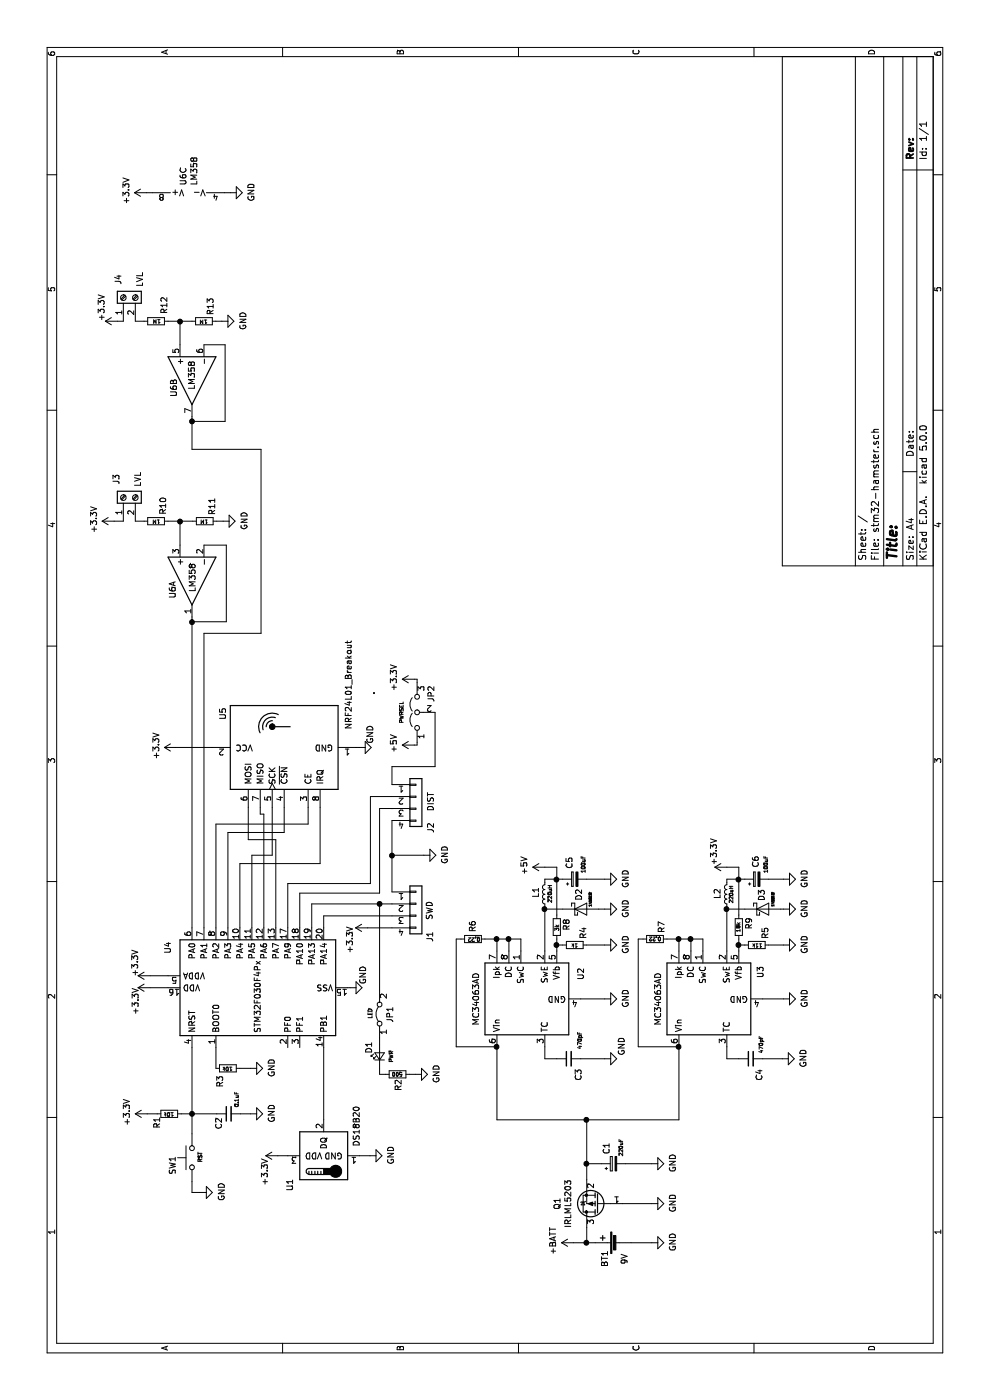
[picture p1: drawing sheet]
EESchema Schematic File Version 4
LIBS:stm32-hamster-cache
EELAYER 26 0
EELAYER END
$Descr A4 11693 8268
encoding utf-8
Sheet 1 1
Title ""
Date ""
Rev ""
Comp ""
Comment1 ""
Comment2 ""
Comment3 ""
Comment4 ""
$EndDescr
$Comp
L MCU_ST_STM32F0:STM32F030F4Px U4
U 1 1
P 3445 2105
F 0 "U4" H 3780 2810 50  0000 C CNN
F 1 "STM32F030F4Px" H 3370 2060 50  0000 C CNN
F 2 "Package_SO:TSSOP-20_4.4x6.5mm_P0.65mm" H 3045 1405 50  0001 R CNN
F 3 "http://www.st.com/st-web-ui/static/active/en/resource/technical/document/datasheet/DM00088500.pdf" H 3445 2105 50  0001 C CNN
	1    3445 2105
	1    0    0    -1  
$EndComp
$Comp
L Sensor_Temperature:DS18B20 U1
U 1 1
P 2040 2705
F 0 "U1" H 1850 2990 50  0000 R CNN
F 1 "DS18B20" H 2460 2435 50  0000 R CNN
F 2 "Package_TO_SOT_THT:TO-92_Inline" H 1040 2455 50  0001 C CNN
F 3 "http://datasheets.maximintegrated.com/en/ds/DS18B20.pdf" H 1890 2955 50  0001 C CNN
	1    2040 2705
	1    0    0    -1  
$EndComp
$Comp
L Amplifier_Operational:LM358 U6
U 1 1
P 6840 1605
F 0 "U6" H 6910 1770 50  0000 C CNN
F 1 "LM358" H 6810 1605 50  0000 C CNN
F 2 "Package_SO:SOIC-8_3.9x4.9mm_P1.27mm" H 6840 1605 50  0001 C CNN
F 3 "http://www.ti.com/lit/ds/symlink/lm2904-n.pdf" H 6840 1605 50  0001 C CNN
	1    6840 1605
	-1   0    0    -1  
$EndComp
$Comp
L Amplifier_Operational:LM358 U6
U 2 1
P 8515 1605
F 0 "U6" H 8575 1760 50  0000 C CNN
F 1 "LM358" H 8470 1610 50  0000 C CNN
F 2 "Package_SO:SOIC-8_3.9x4.9mm_P1.27mm" H 8515 1605 50  0001 C CNN
F 3 "http://www.ti.com/lit/ds/symlink/lm2904-n.pdf" H 8515 1605 50  0001 C CNN
	2    8515 1605
	-1   0    0    -1  
$EndComp
$Comp
L Amplifier_Operational:LM358 U6
U 3 1
P 10185 1575
F 0 "U6" H 10143 1621 50  0000 L CNN
F 1 "LM358" H 10143 1530 50  0000 L CNN
F 2 "Package_SO:SOIC-8_3.9x4.9mm_P1.27mm" H 10185 1575 50  0001 C CNN
F 3 "http://www.ti.com/lit/ds/symlink/lm2904-n.pdf" H 10185 1575 50  0001 C CNN
	3    10185 1575
	1    0    0    -1  
$EndComp
$Comp
L Regulator_Switching:MC34063AD U2
U 1 1
P 3350 4350
F 0 "U2" H 3560 3850 50  0000 C CNN
F 1 "MC34063AD" H 3350 4726 50  0000 C CNN
F 2 "Package_SO:SOIC-8_3.9x4.9mm_P1.27mm" H 3400 3900 50  0001 L CNN
F 3 "http://www.onsemi.com/pub_link/Collateral/MC34063A-D.PDF" H 3850 4250 50  0001 C CNN
	1    3350 4350
	1    0    0    -1  
$EndComp
$Comp
L Regulator_Switching:MC34063AD U3
U 1 1
P 3350 5870
F 0 "U3" H 3575 5390 50  0000 C CNN
F 1 "MC34063AD" H 3350 6246 50  0000 C CNN
F 2 "Package_SO:SOIC-8_3.9x4.9mm_P1.27mm" H 3400 5420 50  0001 L CNN
F 3 "http://www.onsemi.com/pub_link/Collateral/MC34063A-D.PDF" H 3850 5770 50  0001 C CNN
	1    3350 5870
	1    0    0    -1  
$EndComp
$Comp
L power:+3.3V #PWR015
U 1 1
P 3445 1255
F 0 "#PWR015" H 3445 1105 50  0001 C CNN
F 1 "+3.3V" H 3330 1380 50  0000 C CNN
F 2 "" H 3445 1255 50  0001 C CNN
F 3 "" H 3445 1255 50  0001 C CNN
	1    3445 1255
	1    0    0    -1  
$EndComp
$Comp
L power:+3.3V #PWR017
U 1 1
P 3545 1255
F 0 "#PWR017" H 3545 1105 50  0001 C CNN
F 1 "+3.3V" H 3650 1385 50  0000 C CNN
F 2 "" H 3545 1255 50  0001 C CNN
F 3 "" H 3545 1255 50  0001 C CNN
	1    3545 1255
	1    0    0    -1  
$EndComp
$Comp
L power:+3.3V #PWR07
U 1 1
P 2390 1230
F 0 "#PWR07" H 2390 1080 50  0001 C CNN
F 1 "+3.3V" H 2405 1403 50  0000 C CNN
F 2 "" H 2390 1230 50  0001 C CNN
F 3 "" H 2390 1230 50  0001 C CNN
	1    2390 1230
	1    0    0    -1  
$EndComp
$Comp
L power:GND #PWR010
U 1 1
P 2770 2095
F 0 "#PWR010" H 2770 1845 50  0001 C CNN
F 1 "GND" H 2775 1922 50  0000 C CNN
F 2 "" H 2770 2095 50  0001 C CNN
F 3 "" H 2770 2095 50  0001 C CNN
	1    2770 2095
	1    0    0    -1  
$EndComp
$Comp
L power:GND #PWR016
U 1 1
P 3445 2925
F 0 "#PWR016" H 3445 2675 50  0001 C CNN
F 1 "GND" H 3550 2820 50  0000 C CNN
F 2 "" H 3445 2925 50  0001 C CNN
F 3 "" H 3445 2925 50  0001 C CNN
	1    3445 2925
	1    0    0    -1  
$EndComp
$Comp
L Switch:SW_Push SW1
U 1 1
P 2025 1605
F 0 "SW1" H 1960 1770 50  0000 C CNN
F 1 "RST" H 2030 1540 31  0000 C CNN
F 2 "Button_Switch_SMD:SW_SPST_REED_CT05-XXXX-J1" H 2025 1805 50  0001 C CNN
F 3 "" H 2025 1805 50  0001 C CNN
	1    2025 1605
	1    0    0    -1  
$EndComp
$Comp
L Device:R_Small R1
U 1 1
P 2390 1415
F 0 "R1" H 2265 1520 50  0000 L CNN
F 1 "10k" V 2385 1375 31  0000 L CNN
F 2 "Resistor_SMD:R_1206_3216Metric_Pad1.42x1.75mm_HandSolder" H 2390 1415 50  0001 C CNN
F 3 "~" H 2390 1415 50  0001 C CNN
	1    2390 1415
	1    0    0    -1  
$EndComp
$Comp
L Device:R_Small R3
U 1 1
P 2770 1905
F 0 "R3" H 2610 1975 50  0000 L CNN
F 1 "10k" V 2765 1865 31  0000 L CNN
F 2 "Resistor_SMD:R_1206_3216Metric_Pad1.42x1.75mm_HandSolder" H 2770 1905 50  0001 C CNN
F 3 "~" H 2770 1905 50  0001 C CNN
	1    2770 1905
	1    0    0    -1  
$EndComp
$Comp
L Device:C_Small C2
U 1 1
P 2390 1910
F 0 "C2" H 2260 1995 50  0000 L CNN
F 1 "0.1uF" H 2445 1845 31  0000 L CNN
F 2 "Capacitor_SMD:C_1206_3216Metric_Pad1.42x1.75mm_HandSolder" H 2390 1910 50  0001 C CNN
F 3 "~" H 2390 1910 50  0001 C CNN
	1    2390 1910
	1    0    0    -1  
$EndComp
$Comp
L power:+3.3V #PWR05
U 1 1
P 2040 2320
F 0 "#PWR05" H 2040 2170 50  0001 C CNN
F 1 "+3.3V" H 1905 2430 50  0000 C CNN
F 2 "" H 2040 2320 50  0001 C CNN
F 3 "" H 2040 2320 50  0001 C CNN
	1    2040 2320
	1    0    0    -1  
$EndComp
$Comp
L power:GND #PWR06
U 1 1
P 2040 3090
F 0 "#PWR06" H 2040 2840 50  0001 C CNN
F 1 "GND" H 2045 2917 50  0000 C CNN
F 2 "" H 2040 3090 50  0001 C CNN
F 3 "" H 2040 3090 50  0001 C CNN
	1    2040 3090
	1    0    0    -1  
$EndComp
Wire Wire Line
	3445 1255 3445 1405
Wire Wire Line
	3545 1255 3545 1405
Wire Wire Line
	2770 2005 2770 2095
Wire Wire Line
	2770 1805 2945 1805
$Comp
L power:GND #PWR08
U 1 1
P 2390 2095
F 0 "#PWR08" H 2390 1845 50  0001 C CNN
F 1 "GND" H 2395 1922 50  0000 C CNN
F 2 "" H 2390 2095 50  0001 C CNN
F 3 "" H 2390 2095 50  0001 C CNN
	1    2390 2095
	1    0    0    -1  
$EndComp
$Comp
L power:GND #PWR03
U 1 1
P 1735 1675
F 0 "#PWR03" H 1735 1425 50  0001 C CNN
F 1 "GND" H 1740 1502 50  0000 C CNN
F 2 "" H 1735 1675 50  0001 C CNN
F 3 "" H 1735 1675 50  0001 C CNN
	1    1735 1675
	1    0    0    -1  
$EndComp
Wire Wire Line
	1825 1605 1735 1605
Wire Wire Line
	1735 1605 1735 1675
Wire Wire Line
	2225 1605 2390 1605
Wire Wire Line
	2390 1515 2390 1605
Connection ~ 2390 1605
Wire Wire Line
	2390 1605 2945 1605
Wire Wire Line
	2390 1605 2390 1810
Wire Wire Line
	2390 2095 2390 2010
Wire Wire Line
	2390 1315 2390 1230
Wire Wire Line
	2040 2405 2040 2320
Wire Wire Line
	2040 3090 2040 3005
Wire Wire Line
	2945 2705 2340 2705
Wire Wire Line
	3445 2925 3445 2905
$Comp
L Device:R_Small R6
U 1 1
P 3850 3950
F 0 "R6" H 3690 3950 50  0000 L CNN
F 1 "0.22" V 3850 3905 31  0000 L CNN
F 2 "Resistor_SMD:R_1206_3216Metric_Pad1.42x1.75mm_HandSolder" H 3850 3950 50  0001 C CNN
F 3 "~" H 3850 3950 50  0001 C CNN
	1    3850 3950
	-1   0    0    1   
$EndComp
$Comp
L Device:R_Small R7
U 1 1
P 3850 5470
F 0 "R7" H 3900 5415 50  0000 L CNN
F 1 "0.22" V 3850 5415 31  0000 L CNN
F 2 "Resistor_SMD:R_1206_3216Metric_Pad1.42x1.75mm_HandSolder" H 3850 5470 50  0001 C CNN
F 3 "~" H 3850 5470 50  0001 C CNN
	1    3850 5470
	1    0    0    -1  
$EndComp
$Comp
L Device:R_Small R4
U 1 1
P 3800 4800
F 0 "R4" H 3850 4730 50  0000 L CNN
F 1 "1k" V 3795 4770 31  0000 L CNN
F 2 "Resistor_SMD:R_1206_3216Metric_Pad1.42x1.75mm_HandSolder" H 3800 4800 50  0001 C CNN
F 3 "~" H 3800 4800 50  0001 C CNN
	1    3800 4800
	1    0    0    -1  
$EndComp
$Comp
L Device:R_Small R8
U 1 1
P 3950 4650
F 0 "R8" V 4030 4670 50  0000 C CNN
F 1 "3k" V 3950 4645 31  0000 C CNN
F 2 "Resistor_SMD:R_1206_3216Metric_Pad1.42x1.75mm_HandSolder" H 3950 4650 50  0001 C CNN
F 3 "~" H 3950 4650 50  0001 C CNN
	1    3950 4650
	0    1    1    0   
$EndComp
$Comp
L Device:R_Small R5
U 1 1
P 3800 6320
F 0 "R5" H 3850 6250 50  0000 L CNN
F 1 "11k" V 3795 6270 31  0000 L CNN
F 2 "Resistor_SMD:R_1206_3216Metric_Pad1.42x1.75mm_HandSolder" H 3800 6320 50  0001 C CNN
F 3 "~" H 3800 6320 50  0001 C CNN
	1    3800 6320
	1    0    0    -1  
$EndComp
$Comp
L Device:R_Small R9
U 1 1
P 3950 6170
F 0 "R9" V 4035 6200 50  0000 C CNN
F 1 "18k" V 3945 6170 31  0000 C CNN
F 2 "Resistor_SMD:R_1206_3216Metric_Pad1.42x1.75mm_HandSolder" H 3950 6170 50  0001 C CNN
F 3 "~" H 3950 6170 50  0001 C CNN
	1    3950 6170
	0    1    1    0   
$EndComp
$Comp
L Device:C_Small C3
U 1 1
P 2850 4750
F 0 "C3" H 2665 4670 50  0000 L CNN
F 1 "470pF" H 2930 4660 31  0000 L CNN
F 2 "Capacitor_SMD:C_1206_3216Metric_Pad1.42x1.75mm_HandSolder" H 2850 4750 50  0001 C CNN
F 3 "~" H 2850 4750 50  0001 C CNN
	1    2850 4750
	1    0    0    -1  
$EndComp
$Comp
L Device:C_Small C4
U 1 1
P 2850 6270
F 0 "C4" H 2665 6200 50  0000 L CNN
F 1 "470pF" H 2895 6185 31  0000 L CNN
F 2 "Capacitor_SMD:C_1206_3216Metric_Pad1.42x1.75mm_HandSolder" H 2850 6270 50  0001 C CNN
F 3 "~" H 2850 6270 50  0001 C CNN
	1    2850 6270
	1    0    0    -1  
$EndComp
$Comp
L Device:CP_Small C1
U 1 1
P 1975 5125
F 0 "C1" H 2050 5185 50  0000 L CNN
F 1 "220uF" H 2035 5065 31  0000 L CNN
F 2 "Capacitor_THT:CP_Radial_D8.0mm_P3.80mm" H 1975 5125 50  0001 C CNN
F 3 "~" H 1975 5125 50  0001 C CNN
	1    1975 5125
	1    0    0    -1  
$EndComp
$Comp
L Device:CP_Small C5
U 1 1
P 4350 4800
F 0 "C5" H 4435 4845 50  0000 L CNN
F 1 "100uF" H 4400 4730 31  0000 L CNN
F 2 "Capacitor_THT:CP_Radial_D6.3mm_P2.50mm" H 4350 4800 50  0001 C CNN
F 3 "~" H 4350 4800 50  0001 C CNN
	1    4350 4800
	1    0    0    -1  
$EndComp
$Comp
L Device:CP_Small C6
U 1 1
P 4350 6320
F 0 "C6" H 4445 6330 50  0000 L CNN
F 1 "100uF" H 4400 6245 31  0000 L CNN
F 2 "Capacitor_THT:CP_Radial_D6.3mm_P2.50mm" H 4350 6320 50  0001 C CNN
F 3 "~" H 4350 6320 50  0001 C CNN
	1    4350 6320
	1    0    0    -1  
$EndComp
$Comp
L Diode:1N5818 D2
U 1 1
P 4100 4850
F 0 "D2" V 4085 4920 50  0000 L CNN
F 1 "1N5818" V 4180 4870 20  0000 L CNN
F 2 "Diode_THT:D_DO-41_SOD81_P10.16mm_Horizontal" H 4100 4675 50  0001 C CNN
F 3 "http://www.vishay.com/docs/88525/1n5817.pdf" H 4100 4850 50  0001 C CNN
	1    4100 4850
	0    1    1    0   
$EndComp
$Comp
L Diode:1N5818 D3
U 1 1
P 4100 6370
F 0 "D3" V 4090 6435 50  0000 L CNN
F 1 "1N5818" V 4185 6390 20  0000 L CNN
F 2 "Diode_THT:D_DO-41_SOD81_P10.16mm_Horizontal" H 4100 6195 50  0001 C CNN
F 3 "http://www.vishay.com/docs/88525/1n5817.pdf" H 4100 6370 50  0001 C CNN
	1    4100 6370
	0    1    1    0   
$EndComp
$Comp
L Device:L_Small L1
U 1 1
P 4225 4550
F 0 "L1" V 4295 4535 50  0000 C CNN
F 1 "220uH" V 4180 4545 31  0000 C CNN
F 2 "Inductor_THT:L_Radial_D7.2mm_P3.00mm_MuRATA_1700" H 4225 4550 50  0001 C CNN
F 3 "~" H 4225 4550 50  0001 C CNN
	1    4225 4550
	0    -1   -1   0   
$EndComp
$Comp
L Device:L_Small L2
U 1 1
P 4225 6070
F 0 "L2" V 4300 6065 50  0000 C CNN
F 1 "220uH" V 4185 6070 31  0000 C CNN
F 2 "Inductor_THT:L_Radial_D7.2mm_P3.00mm_MuRATA_1700" H 4225 6070 50  0001 C CNN
F 3 "~" H 4225 6070 50  0001 C CNN
	1    4225 6070
	0    -1   -1   0   
$EndComp
$Comp
L Device:Battery_Cell BT1
U 1 1
P 1315 5170
F 0 "BT1" H 1110 5290 50  0000 L CNN
F 1 "9V" H 1130 5125 50  0000 L CNN
F 2 "TerminalBlock_Phoenix:TerminalBlock_Phoenix_MKDS-1,5-2_1x02_P5.00mm_Horizontal" V 1315 5230 50  0001 C CNN
F 3 "~" V 1315 5230 50  0001 C CNN
	1    1315 5170
	1    0    0    -1  
$EndComp
$Comp
L power:GND #PWR02
U 1 1
P 1315 5445
F 0 "#PWR02" H 1315 5195 50  0001 C CNN
F 1 "GND" H 1320 5272 50  0000 C CNN
F 2 "" H 1315 5445 50  0001 C CNN
F 3 "" H 1315 5445 50  0001 C CNN
	1    1315 5445
	1    0    0    -1  
$EndComp
$Comp
L power:GND #PWR012
U 1 1
P 2850 6535
F 0 "#PWR012" H 2850 6285 50  0001 C CNN
F 1 "GND" H 2855 6362 50  0000 C CNN
F 2 "" H 2850 6535 50  0001 C CNN
F 3 "" H 2850 6535 50  0001 C CNN
	1    2850 6535
	1    0    0    -1  
$EndComp
$Comp
L power:GND #PWR014
U 1 1
P 3350 6545
F 0 "#PWR014" H 3350 6295 50  0001 C CNN
F 1 "GND" H 3355 6372 50  0000 C CNN
F 2 "" H 3350 6545 50  0001 C CNN
F 3 "" H 3350 6545 50  0001 C CNN
	1    3350 6545
	1    0    0    -1  
$EndComp
$Comp
L power:GND #PWR019
U 1 1
P 3800 6545
F 0 "#PWR019" H 3800 6295 50  0001 C CNN
F 1 "GND" H 3805 6372 50  0000 C CNN
F 2 "" H 3800 6545 50  0001 C CNN
F 3 "" H 3800 6545 50  0001 C CNN
	1    3800 6545
	1    0    0    -1  
$EndComp
$Comp
L power:GND #PWR022
U 1 1
P 4100 6545
F 0 "#PWR022" H 4100 6295 50  0001 C CNN
F 1 "GND" H 4105 6372 50  0000 C CNN
F 2 "" H 4100 6545 50  0001 C CNN
F 3 "" H 4100 6545 50  0001 C CNN
	1    4100 6545
	1    0    0    -1  
$EndComp
$Comp
L power:GND #PWR024
U 1 1
P 4350 6545
F 0 "#PWR024" H 4350 6295 50  0001 C CNN
F 1 "GND" H 4355 6372 50  0000 C CNN
F 2 "" H 4350 6545 50  0001 C CNN
F 3 "" H 4350 6545 50  0001 C CNN
	1    4350 6545
	1    0    0    -1  
$EndComp
$Comp
L power:GND #PWR011
U 1 1
P 2850 5050
F 0 "#PWR011" H 2850 4800 50  0001 C CNN
F 1 "GND" H 2955 4910 50  0000 C CNN
F 2 "" H 2850 5050 50  0001 C CNN
F 3 "" H 2850 5050 50  0001 C CNN
	1    2850 5050
	1    0    0    -1  
$EndComp
$Comp
L power:GND #PWR013
U 1 1
P 3350 5050
F 0 "#PWR013" H 3350 4800 50  0001 C CNN
F 1 "GND" H 3355 4877 50  0000 C CNN
F 2 "" H 3350 5050 50  0001 C CNN
F 3 "" H 3350 5050 50  0001 C CNN
	1    3350 5050
	1    0    0    -1  
$EndComp
$Comp
L power:GND #PWR018
U 1 1
P 3800 5050
F 0 "#PWR018" H 3800 4800 50  0001 C CNN
F 1 "GND" H 3805 4877 50  0000 C CNN
F 2 "" H 3800 5050 50  0001 C CNN
F 3 "" H 3800 5050 50  0001 C CNN
	1    3800 5050
	1    0    0    -1  
$EndComp
$Comp
L power:GND #PWR021
U 1 1
P 4100 5050
F 0 "#PWR021" H 4100 4800 50  0001 C CNN
F 1 "GND" H 4105 4877 50  0000 C CNN
F 2 "" H 4100 5050 50  0001 C CNN
F 3 "" H 4100 5050 50  0001 C CNN
	1    4100 5050
	1    0    0    -1  
$EndComp
$Comp
L power:GND #PWR023
U 1 1
P 4350 5050
F 0 "#PWR023" H 4350 4800 50  0001 C CNN
F 1 "GND" H 4355 4877 50  0000 C CNN
F 2 "" H 4350 5050 50  0001 C CNN
F 3 "" H 4350 5050 50  0001 C CNN
	1    4350 5050
	1    0    0    -1  
$EndComp
$Comp
L power:+BATT #PWR01
U 1 1
P 1315 4790
F 0 "#PWR01" H 1315 4640 50  0001 C CNN
F 1 "+BATT" H 1330 4963 50  0000 C CNN
F 2 "" H 1315 4790 50  0001 C CNN
F 3 "" H 1315 4790 50  0001 C CNN
	1    1315 4790
	1    0    0    -1  
$EndComp
$Comp
L power:+3.3V #PWR026
U 1 1
P 4450 6070
F 0 "#PWR026" H 4450 5920 50  0001 C CNN
F 1 "+3.3V" H 4580 6180 50  0000 C CNN
F 2 "" H 4450 6070 50  0001 C CNN
F 3 "" H 4450 6070 50  0001 C CNN
	1    4450 6070
	1    0    0    -1  
$EndComp
$Comp
L power:+5V #PWR025
U 1 1
P 4450 4550
F 0 "#PWR025" H 4450 4400 50  0001 C CNN
F 1 "+5V" H 4465 4723 50  0000 C CNN
F 2 "" H 4450 4550 50  0001 C CNN
F 3 "" H 4450 4550 50  0001 C CNN
	1    4450 4550
	1    0    0    -1  
$EndComp
Wire Wire Line
	2950 4550 2850 4550
Wire Wire Line
	2850 4550 2850 4650
Wire Wire Line
	2850 4850 2850 5050
Wire Wire Line
	2950 6070 2850 6070
Wire Wire Line
	2850 6070 2850 6170
Wire Wire Line
	2850 6370 2850 6535
Wire Wire Line
	3350 6370 3350 6545
Wire Wire Line
	3350 4850 3350 5050
Wire Wire Line
	3850 4150 3750 4150
Wire Wire Line
	3750 4250 3850 4250
Connection ~ 3850 4250
Wire Wire Line
	3850 4250 3850 4150
Wire Wire Line
	3850 4050 3850 4150
Connection ~ 3850 4150
Wire Wire Line
	3850 3850 3850 3810
Wire Wire Line
	3850 3810 2950 3810
Wire Wire Line
	2950 3810 2950 4150
Wire Wire Line
	3750 4350 3850 4350
Wire Wire Line
	3850 4250 3850 4350
Wire Wire Line
	3750 5870 3850 5870
Wire Wire Line
	3850 5870 3850 5770
Wire Wire Line
	3850 5670 3750 5670
Wire Wire Line
	3750 5770 3850 5770
Connection ~ 3850 5770
Wire Wire Line
	3850 5770 3850 5670
Wire Wire Line
	3850 5670 3850 5570
Connection ~ 3850 5670
Wire Wire Line
	3850 5370 3850 5330
Wire Wire Line
	3850 5330 2950 5330
Wire Wire Line
	2950 5330 2950 5670
Wire Wire Line
	2950 5670 2340 5670
Wire Wire Line
	2340 5670 2340 4900
Wire Wire Line
	2340 4150 2950 4150
Connection ~ 2950 5670
Connection ~ 2950 4150
$Comp
L power:GND #PWR04
U 1 1
P 1975 5445
F 0 "#PWR04" H 1975 5195 50  0001 C CNN
F 1 "GND" H 1980 5272 50  0000 C CNN
F 2 "" H 1975 5445 50  0001 C CNN
F 3 "" H 1975 5445 50  0001 C CNN
	1    1975 5445
	1    0    0    -1  
$EndComp
Wire Wire Line
	1975 5445 1975 5225
Wire Wire Line
	1315 5270 1315 5445
Connection ~ 2340 4900
Wire Wire Line
	2340 4900 2340 4150
Wire Wire Line
	1975 5025 1975 4900
Wire Wire Line
	1975 4900 2340 4900
Wire Wire Line
	3750 4650 3800 4650
Wire Wire Line
	3800 4700 3800 4650
Connection ~ 3800 4650
Wire Wire Line
	3800 4650 3850 4650
Wire Wire Line
	3800 5050 3800 4900
Wire Wire Line
	3800 6545 3800 6420
Wire Wire Line
	3750 6170 3800 6170
Wire Wire Line
	3800 6220 3800 6170
Connection ~ 3800 6170
Wire Wire Line
	3800 6170 3850 6170
Wire Wire Line
	4100 5050 4100 5000
Wire Wire Line
	4350 4900 4350 5050
Wire Wire Line
	4050 4650 4350 4650
Wire Wire Line
	4450 4650 4450 4550
Wire Wire Line
	4350 4700 4350 4650
Connection ~ 4350 4650
Wire Wire Line
	4350 4650 4450 4650
Wire Wire Line
	4350 4650 4350 4550
Wire Wire Line
	4350 4550 4325 4550
Wire Wire Line
	3750 4550 4100 4550
Wire Wire Line
	4100 4700 4100 4550
Connection ~ 4100 4550
Wire Wire Line
	4100 4550 4125 4550
Wire Wire Line
	4100 6520 4100 6545
Wire Wire Line
	4350 6420 4350 6545
Wire Wire Line
	3750 6070 4100 6070
Wire Wire Line
	4050 6170 4350 6170
Wire Wire Line
	4450 6170 4450 6070
Wire Wire Line
	4325 6070 4350 6070
Wire Wire Line
	4350 6070 4350 6170
Connection ~ 4350 6170
Wire Wire Line
	4350 6170 4450 6170
Wire Wire Line
	4350 6170 4350 6220
Wire Wire Line
	4100 6220 4100 6070
Connection ~ 4100 6070
Wire Wire Line
	4100 6070 4125 6070
Wire Wire Line
	3945 1605 6500 1605
Wire Wire Line
	7140 1705 7140 1890
Wire Wire Line
	7140 1890 6500 1890
Wire Wire Line
	6500 1890 6500 1605
Connection ~ 6500 1605
Wire Wire Line
	6500 1605 6540 1605
Wire Wire Line
	8815 1705 8815 1880
Wire Wire Line
	8815 1880 8175 1880
Wire Wire Line
	8175 1880 8175 1605
Wire Wire Line
	8175 1605 8215 1605
$Comp
L power:GND #PWR037
U 1 1
P 10085 1925
F 0 "#PWR037" H 10085 1675 50  0001 C CNN
F 1 "GND" H 10090 1752 50  0000 C CNN
F 2 "" H 10085 1925 50  0001 C CNN
F 3 "" H 10085 1925 50  0001 C CNN
	1    10085 1925
	1    0    0    -1  
$EndComp
$Comp
L power:GND #PWR033
U 1 1
P 7340 1865
F 0 "#PWR033" H 7340 1615 50  0001 C CNN
F 1 "GND" H 7345 1692 50  0000 C CNN
F 2 "" H 7340 1865 50  0001 C CNN
F 3 "" H 7340 1865 50  0001 C CNN
	1    7340 1865
	1    0    0    -1  
$EndComp
$Comp
L power:GND #PWR035
U 1 1
P 9010 1855
F 0 "#PWR035" H 9010 1605 50  0001 C CNN
F 1 "GND" H 9015 1682 50  0000 C CNN
F 2 "" H 9010 1855 50  0001 C CNN
F 3 "" H 9010 1855 50  0001 C CNN
	1    9010 1855
	1    0    0    -1  
$EndComp
$Comp
L power:+3.3V #PWR032
U 1 1
P 7340 955
F 0 "#PWR032" H 7340 805 50  0001 C CNN
F 1 "+3.3V" H 7355 1128 50  0000 C CNN
F 2 "" H 7340 955 50  0001 C CNN
F 3 "" H 7340 955 50  0001 C CNN
	1    7340 955 
	1    0    0    -1  
$EndComp
$Comp
L power:+3.3V #PWR034
U 1 1
P 9010 980
F 0 "#PWR034" H 9010 830 50  0001 C CNN
F 1 "+3.3V" H 9125 1115 50  0000 C CNN
F 2 "" H 9010 980 50  0001 C CNN
F 3 "" H 9010 980 50  0001 C CNN
	1    9010 980 
	1    0    0    -1  
$EndComp
$Comp
L power:+3.3V #PWR036
U 1 1
P 10085 1225
F 0 "#PWR036" H 10085 1075 50  0001 C CNN
F 1 "+3.3V" H 10100 1398 50  0000 C CNN
F 2 "" H 10085 1225 50  0001 C CNN
F 3 "" H 10085 1225 50  0001 C CNN
	1    10085 1225
	1    0    0    -1  
$EndComp
$Comp
L Device:R_Small R10
U 1 1
P 7340 1305
F 0 "R10" H 7395 1250 50  0000 L CNN
F 1 "1M" V 7335 1270 31  0000 L CNN
F 2 "Resistor_SMD:R_1206_3216Metric_Pad1.42x1.75mm_HandSolder" H 7340 1305 50  0001 C CNN
F 3 "~" H 7340 1305 50  0001 C CNN
	1    7340 1305
	1    0    0    -1  
$EndComp
$Comp
L Device:R_Small R11
U 1 1
P 7340 1710
F 0 "R11" H 7390 1650 50  0000 L CNN
F 1 "1M" V 7335 1680 31  0000 L CNN
F 2 "Resistor_SMD:R_1206_3216Metric_Pad1.42x1.75mm_HandSolder" H 7340 1710 50  0001 C CNN
F 3 "~" H 7340 1710 50  0001 C CNN
	1    7340 1710
	1    0    0    -1  
$EndComp
$Comp
L Device:R_Small R12
U 1 1
P 9010 1305
F 0 "R12" H 9070 1240 50  0000 L CNN
F 1 "1M" V 9010 1265 31  0000 L CNN
F 2 "Resistor_SMD:R_1206_3216Metric_Pad1.42x1.75mm_HandSolder" H 9010 1305 50  0001 C CNN
F 3 "~" H 9010 1305 50  0001 C CNN
	1    9010 1305
	1    0    0    -1  
$EndComp
$Comp
L Device:R_Small R13
U 1 1
P 9010 1705
F 0 "R13" H 9060 1655 50  0000 L CNN
F 1 "1M" V 9005 1675 31  0000 L CNN
F 2 "Resistor_SMD:R_1206_3216Metric_Pad1.42x1.75mm_HandSolder" H 9010 1705 50  0001 C CNN
F 3 "~" H 9010 1705 50  0001 C CNN
	1    9010 1705
	1    0    0    -1  
$EndComp
$Comp
L Connector:Screw_Terminal_01x02 J3
U 1 1
P 7540 1030
F 0 "J3" H 7645 1090 50  0000 L CNN
F 1 "LVL" H 7625 910 50  0000 L CNN
F 2 "Connector_PinHeader_2.54mm:PinHeader_1x02_P2.54mm_Vertical" H 7540 1030 50  0001 C CNN
F 3 "~" H 7540 1030 50  0001 C CNN
	1    7540 1030
	1    0    0    -1  
$EndComp
$Comp
L Connector:Screw_Terminal_01x02 J4
U 1 1
P 9210 1030
F 0 "J4" H 9315 1075 50  0000 L CNN
F 1 "LVL" H 9295 895 50  0000 L CNN
F 2 "Connector_PinHeader_2.54mm:PinHeader_1x02_P2.54mm_Vertical" H 9210 1030 50  0001 C CNN
F 3 "~" H 9210 1030 50  0001 C CNN
	1    9210 1030
	1    0    0    -1  
$EndComp
Wire Wire Line
	7140 1505 7340 1505
Wire Wire Line
	7340 1505 7340 1405
Wire Wire Line
	7340 1610 7340 1505
Connection ~ 7340 1505
Wire Wire Line
	7340 1865 7340 1810
Wire Wire Line
	7340 1205 7340 1130
Wire Wire Line
	7340 955  7340 1030
Wire Wire Line
	3945 1705 6405 1705
Wire Wire Line
	6405 1705 6405 2180
Wire Wire Line
	6405 2180 7940 2180
Wire Wire Line
	7940 2180 7940 1605
Wire Wire Line
	7940 1605 8175 1605
Connection ~ 8175 1605
Wire Wire Line
	9010 1855 9010 1805
Wire Wire Line
	9010 1505 9010 1405
Wire Wire Line
	8815 1505 9010 1505
Wire Wire Line
	9010 1605 9010 1505
Connection ~ 9010 1505
Wire Wire Line
	9010 1030 9010 980 
Wire Wire Line
	9010 1205 9010 1130
Wire Wire Line
	10085 1225 10085 1275
Wire Wire Line
	10085 1925 10085 1875
$Comp
L Jumper:Jumper_3_Open JP2
U 1 1
P 5745 3485
F 0 "JP2" H 5900 3370 50  0000 C CNN
F 1 "PWRSEL" H 5745 3618 31  0000 C CNN
F 2 "Connector_PinHeader_2.54mm:PinHeader_1x03_P2.54mm_Vertical" H 5745 3485 50  0001 C CNN
F 3 "~" H 5745 3485 50  0001 C CNN
	1    5745 3485
	1    0    0    -1  
$EndComp
$Comp
L Jumper:Jumper_2_Bridged JP1
U 1 1
P 3225 3170
F 0 "JP1" H 3220 3085 50  0000 C CNN
F 1 "LED" H 3230 3250 31  0000 C CNN
F 2 "Connector_PinHeader_2.54mm:PinHeader_1x02_P2.54mm_Vertical" H 3225 3170 50  0001 C CNN
F 3 "~" H 3225 3170 50  0001 C CNN
	1    3225 3170
	1    0    0    -1  
$EndComp
$Comp
L Connector_Generic:Conn_01x04 J1
U 1 1
P 4145 3475
F 0 "J1" V 4260 3155 50  0000 L CNN
F 1 "SWD" V 4255 3340 50  0000 L CNN
F 2 "Connector_PinHeader_2.54mm:PinHeader_1x04_P2.54mm_Vertical" H 4145 3475 50  0001 C CNN
F 3 "~" H 4145 3475 50  0001 C CNN
	1    4145 3475
	0    1    1    0   
$EndComp
$Comp
L Connector_Generic:Conn_01x04 J2
U 1 1
P 5040 3475
F 0 "J2" V 5160 3170 50  0000 L CNN
F 1 "DIST" V 5160 3350 50  0000 L CNN
F 2 "Connector_PinHeader_2.54mm:PinHeader_1x04_P2.54mm_Vertical" H 5040 3475 50  0001 C CNN
F 3 "~" H 5040 3475 50  0001 C CNN
	1    5040 3475
	0    1    1    0   
$EndComp
$Comp
L RF:NRF24L01_Breakout U5
U 1 1
P 5450 2375
F 0 "U5" H 5680 2890 50  0000 L CNN
F 1 "NRF24L01_Breakout" H 5600 1840 50  0000 L CNN
F 2 "RF_Module:nRF24L01_Breakout" H 5600 2975 50  0001 L CIN
F 3 "http://www.nordicsemi.com/eng/content/download/2730/34105/file/nRF24L01_Product_Specification_v2_0.pdf" H 5450 2275 50  0001 C CNN
	1    5450 2375
	1    0    0    -1  
$EndComp
$Comp
L Device:R_Small R2
U 1 1
P 2720 3320
F 0 "R2" H 2580 3315 50  0000 L CNN
F 1 "500" V 2720 3275 31  0000 L CNN
F 2 "Resistor_SMD:R_1206_3216Metric_Pad1.42x1.75mm_HandSolder" H 2720 3320 50  0001 C CNN
F 3 "~" H 2720 3320 50  0001 C CNN
	1    2720 3320
	1    0    0    -1  
$EndComp
$Comp
L Device:LED_Small D1
U 1 1
P 2870 3170
F 0 "D1" H 2945 3260 50  0000 C CNN
F 1 "PWR" H 2870 3075 31  0000 C CNN
F 2 "LED_SMD:LED_1206_3216Metric_Pad1.42x1.75mm_HandSolder" V 2870 3170 50  0001 C CNN
F 3 "~" V 2870 3170 50  0001 C CNN
	1    2870 3170
	1    0    0    -1  
$EndComp
$Comp
L power:GND #PWR09
U 1 1
P 2720 3470
F 0 "#PWR09" H 2720 3220 50  0001 C CNN
F 1 "GND" H 2725 3297 50  0000 C CNN
F 2 "" H 2720 3470 50  0001 C CNN
F 3 "" H 2720 3470 50  0001 C CNN
	1    2720 3470
	1    0    0    -1  
$EndComp
$Comp
L power:+3.3V #PWR020
U 1 1
P 3945 3070
F 0 "#PWR020" H 3945 2920 50  0001 C CNN
F 1 "+3.3V" H 3845 3220 50  0000 C CNN
F 2 "" H 3945 3070 50  0001 C CNN
F 3 "" H 3945 3070 50  0001 C CNN
	1    3945 3070
	1    0    0    -1  
$EndComp
$Comp
L power:GND #PWR027
U 1 1
P 4550 3540
F 0 "#PWR027" H 4550 3290 50  0001 C CNN
F 1 "GND" H 4555 3367 50  0000 C CNN
F 2 "" H 4550 3540 50  0001 C CNN
F 3 "" H 4550 3540 50  0001 C CNN
	1    4550 3540
	1    0    0    -1  
$EndComp
$Comp
L power:+5V #PWR030
U 1 1
P 5470 3460
F 0 "#PWR030" H 5470 3310 50  0001 C CNN
F 1 "+5V" H 5485 3633 50  0000 C CNN
F 2 "" H 5470 3460 50  0001 C CNN
F 3 "" H 5470 3460 50  0001 C CNN
	1    5470 3460
	1    0    0    -1  
$EndComp
$Comp
L power:+3.3V #PWR031
U 1 1
P 6020 3460
F 0 "#PWR031" H 6020 3310 50  0001 C CNN
F 1 "+3.3V" H 6035 3633 50  0000 C CNN
F 2 "" H 6020 3460 50  0001 C CNN
F 3 "" H 6020 3460 50  0001 C CNN
	1    6020 3460
	1    0    0    -1  
$EndComp
Wire Wire Line
	3945 2705 4045 2705
Wire Wire Line
	4045 2705 4045 3275
Wire Wire Line
	3945 2605 4145 2605
Wire Wire Line
	4145 2605 4145 3170
Wire Wire Line
	3945 3275 3945 3070
Wire Wire Line
	3425 3170 4145 3170
Connection ~ 4145 3170
Wire Wire Line
	4145 3170 4145 3275
Wire Wire Line
	2970 3170 3025 3170
Wire Wire Line
	2770 3170 2720 3170
Wire Wire Line
	2720 3170 2720 3220
Wire Wire Line
	2720 3470 2720 3420
Wire Wire Line
	4245 3275 4550 3275
Wire Wire Line
	4550 3275 4550 3540
Connection ~ 4550 3275
Wire Wire Line
	4550 3275 4840 3275
Wire Wire Line
	3945 2505 4235 2505
Wire Wire Line
	4235 2505 4235 3170
Wire Wire Line
	4235 3170 4940 3170
Wire Wire Line
	4940 3170 4940 3275
Wire Wire Line
	3945 2405 4315 2405
Wire Wire Line
	4315 2405 4315 3095
Wire Wire Line
	4315 3095 5040 3095
Wire Wire Line
	5040 3095 5040 3275
Wire Wire Line
	5995 3485 6020 3485
Wire Wire Line
	6020 3485 6020 3460
Wire Wire Line
	5495 3485 5470 3485
Wire Wire Line
	5470 3485 5470 3460
$Comp
L power:GND #PWR029
U 1 1
P 5450 3000
F 0 "#PWR029" H 5450 2750 50  0001 C CNN
F 1 "GND" H 5560 2910 50  0000 C CNN
F 2 "" H 5450 3000 50  0001 C CNN
F 3 "" H 5450 3000 50  0001 C CNN
	1    5450 3000
	1    0    0    -1  
$EndComp
Wire Wire Line
	5450 3000 5450 2975
Wire Wire Line
	5140 3275 5290 3275
Wire Wire Line
	5290 3275 5290 3635
Wire Wire Line
	5290 3635 5745 3635
$Comp
L power:+3.3V #PWR028
U 1 1
P 5450 1475
F 0 "#PWR028" H 5450 1325 50  0001 C CNN
F 1 "+3.3V" H 5465 1648 50  0000 C CNN
F 2 "" H 5450 1475 50  0001 C CNN
F 3 "" H 5450 1475 50  0001 C CNN
	1    5450 1475
	1    0    0    -1  
$EndComp
Wire Wire Line
	5450 1775 5450 1475
Wire Wire Line
	3945 2305 4680 2305
Wire Wire Line
	4680 2305 4680 2075
Wire Wire Line
	4680 2075 4950 2075
Wire Wire Line
	3945 2205 4895 2205
Wire Wire Line
	4895 2205 4895 2175
Wire Wire Line
	4895 2175 4950 2175
Wire Wire Line
	3945 2105 4550 2105
Wire Wire Line
	4550 2105 4550 2275
Wire Wire Line
	4550 2275 4950 2275
Wire Wire Line
	3945 1805 4810 1805
Wire Wire Line
	4810 1805 4810 2575
Wire Wire Line
	4810 2575 4950 2575
Wire Wire Line
	3945 1905 4740 1905
Wire Wire Line
	4740 1905 4740 2375
Wire Wire Line
	4740 2375 4950 2375
Wire Wire Line
	3945 2005 4480 2005
Wire Wire Line
	4480 2005 4480 2675
Wire Wire Line
	4480 2675 4950 2675
$Comp
L Transistor_FET:IRLML6402 Q1
U 1 1
P 1640 5000
F 0 "Q1" V 1983 5000 50  0000 C CNN
F 1 "IRLML5203" V 1892 5000 50  0000 C CNN
F 2 "Package_TO_SOT_SMD:SOT-23" H 1840 4925 50  0001 L CIN
F 3 "https://www.infineon.com/dgdl/irlml6402pbf.pdf?fileId=5546d462533600a401535668d5c2263c" H 1640 5000 50  0001 L CNN
	1    1640 5000
	0    -1   -1   0   
$EndComp
Wire Wire Line
	1440 4900 1315 4900
Wire Wire Line
	1315 4790 1315 4900
Connection ~ 1315 4900
Wire Wire Line
	1315 4900 1315 4970
Wire Wire Line
	1840 4900 1975 4900
Wire Wire Line
	1975 4900 1975 4905
Connection ~ 1975 4900
$Comp
L power:GND #PWR038
U 1 1
P 1640 5445
F 0 "#PWR038" H 1640 5195 50  0001 C CNN
F 1 "GND" H 1645 5272 50  0000 C CNN
F 2 "" H 1640 5445 50  0001 C CNN
F 3 "" H 1640 5445 50  0001 C CNN
	1    1640 5445
	1    0    0    -1  
$EndComp
Wire Wire Line
	1640 5200 1640 5445
$EndSCHEMATC
